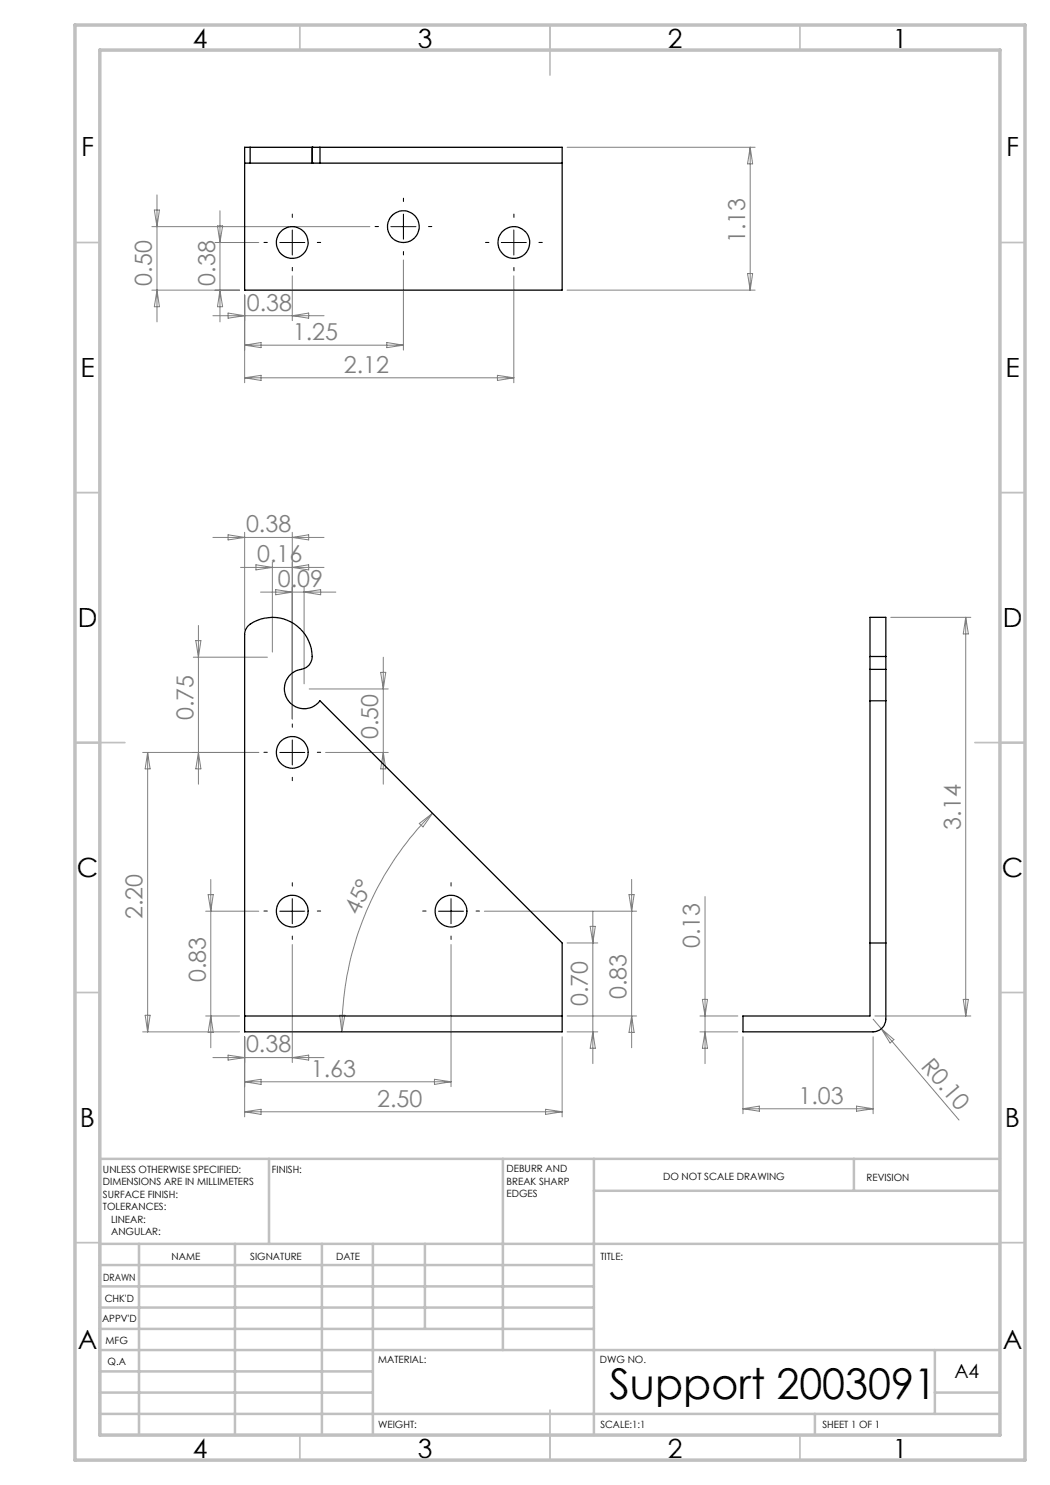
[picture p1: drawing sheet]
<svg xmlns="http://www.w3.org/2000/svg" width="210mm" height="297mm" viewBox="0 0 210 297" stroke-linecap="round" stroke-linejoin="round" font-family="sans-serif">
<g fill="none" stroke="#808080" stroke-width=".2">
<path d="M31.4 39v25.4M113.4 29.5h37.6M150 29.5v28.5M150 29.5l.5 3.3h-1zM30.4 58h17.5M30.4 45.3h43.6M30.9 42h1l-.5 3.3zM31.4 58l.5 3.3h-1zM43 48.5h8.8M43.5 45.2h1l-.5 3.3zM44 42.2v22.2M44 58l.5 3.3h-1z"/>
<path d="M48.9 59v17.5M58.5 55.2v8.9M80.7 52v18M102.8 55.2v21.3M113.4 58h37.6M149.5 54.7h1l-.5 3.3zM42.6 63.1h22.2M45.6 62.6l3.3 .5-3.3 .5zM48.9 69l3.3-.5v1zM48.9 75.6l3.3-.5v1zM48.9 69h31.8M48.9 75.6h53.9"/>
<path d="M58.5 63.1l3.2-.5v1zM77.4 68.5l3.3 .5-3.3 .5zM99.5 75.1l3.3 .5-3.3 .5zM42.6 107.5h22.2M45.6 107l3.3 .5-3.3 .5zM48.1 113.5h16.7M48.9 106.5v19.4M51.2 113l3.3 .5-3.3 .5zM52.1 118.4h15.1M54.5 112.5v17.9M55.1 117.9l3.4 .5-3.4 .6zM58.5 113.5l3.2-.5v1z"/>
<path d="M58.5 106.5v37.3M58.5 107.5l3.2-.5v1zM60.8 117.4v19.4M60.8 118.4l3.3-.5v1.1zM38.7 131.4h14.8M39.2 128.1h1l-.5 3.3zM39.7 125.1v31.7M61.8 137.8h15.8M76.1 134.5h1.1l-.5 3.3zM76.7 131.4v25.4M178.2 123.5h16M193.1 123.5v79.7"/>
<path d="M193.1 123.5l.6 3.3h-1zM28.5 150.5h23.3M29.5 150.5l.5 3.3h-1zM29.5 150.5v55.9M39.7 150.5l.5 3.3h-1zM65.1 150.5h12.5M76.7 150.5l.5 3.3h-1.1zM41.6 178.9h1.1l-.5 3.3zM42.2 175.9v33.6M83.9 164.7l2.6-2-1.9 2.7zM86.5 162.7a61.7 61.7 0 0 0-18.1 43.7M125.8 178.9h1l-.5 3.3z"/>
<path d="M126.3 175.9v33.6M141 179.3v33.4M41.1 182.2h10.7M58.5 188.9v23.6M90.2 188.9v28.4M96.9 182.2h30.4M113.4 188.6h6.2M118 185.3h1.1l-.5 3.3zM118.6 182.2v30.5M140.5 199.9h1l-.5 3.3zM192.7 199.9h1l-.6 3.3zM28.5 206.4h19.4"/>
<path d="M29 203.1h1l-.5 3.3zM41.1 203.2h6.8M42.2 203.2l.5 3.3h-1.1zM42.6 211.5h22.2M45.6 211l3.3 .5-3.3 .5zM48.9 207.4v16M48.9 216.4l3.3-.5v1zM48.9 216.4h41.3M58.5 211.5l3.2-.5v1zM67.9 203.1h1.1l-.6 3.3zM86.9 215.9l3.3 .5-3.3 .5zM112.4 207.4v16"/>
<path d="M113.4 203.2h13.9M113.4 206.4h6.2M118.6 206.4l.5 3.3h-1.1zM126.3 203.2l.5 3.3h-1zM140 203.2h7.6M140 206.4h7.6M141 206.4l.5 3.3h-1zM148.6 207.4v15.3M174.6 207.4v15.3M174.6 203.8l17.2 20.2M175 203.2h19.2M176.2 205.7l2.6 2.2-.8 .7z"/>
<path d="M48.9 222.4h63.5M48.9 222.4l3.3-.5v1zM109.1 221.9l3.3 .5-3.3 .5zM148.6 221.8h26M148.6 221.8l3.3-.6v1zM171.3 221.2l3.3 .6-3.3 .4z"/>
</g>
<g fill="none" stroke="#000" stroke-width=".2" stroke-dasharray="15.2 1.3 1.3 1.3">
<path d="M53.5 48.5h-.7M58.5 43.5v-.7M58.5 53.5v.7M63.5 48.5h.6M75.7 45.3h-.7M80.7 40.3v-.7M80.7 50.3v.7M85.7 45.3h.7M97.8 48.5h-.7M102.8 43.5v-.7M102.8 53.5v.7M107.8 48.5h.7"/>
<path d="M53.5 150.5h-.7M58.5 145.5v-.7M58.5 155.5v.6M63.5 150.5h.6M58.5 177.2v-.7M90.2 177.2v-.7M53.5 182.2h-.7M58.5 187.2v.7M63.5 182.2h.6M85.2 182.2h-.7M90.2 187.2v.7M95.2 182.2h.7"/>
</g>
<path d="M56 48.5h5M58.5 46v5M78.2 45.3h5M80.7 42.8v5M100.3 48.5h5M102.8 46v5M56 150.5h5M58.5 148v5M58.5 179.7v5M90.2 179.7v5M56 182.2h5M87.7 182.2h5" fill="none" stroke="#000" stroke-width=".2"/>
<g fill="none" stroke="#c0c0c0" stroke-width=".35">
<path d="M60 5v5M110 5v10M160 5v5M15 48.5h5M200 48.5h5M15 98.5h5M200 98.5h5M15 148.5h10M195 148.5h10M15 198.5h5M200 198.5h5M15 248.5h5"/>
<path d="M200 248.5h5M60 287v5M110 282v10M160 287v5"/>
</g>
<g fill="none" stroke="#c0c0c0" stroke-width=".5">
<path d="M53.8 231.8v17M100.6 231.8v38.2M118.8 231.8v55.2M118.8 238.2h81.2M170.8 231.8v6.4M200 231.8h-180v55.2M20 248.8h180M20 257.3h98.8M20 253h98.8M27.8 248.8v38.2M47 248.8v38.2M64.4 248.8v38.2"/>
<path d="M74.6 248.8v38.2M85 248.8v17M20 265.8h98.8M20 261.5h98.8M20 278.5h54.6M20 274.3h54.6M20 270h180M187 278.5h13M187 270v12.8M20 282.8h180M163 282.8v4.2"/>
</g>
<path d="M15 5h190v287h-190zM20 10h180v277h-180z" fill="none" stroke="#c0c0c0" stroke-width=".7"/>
<g fill="none" stroke="#000" stroke-width=".25">
<path d="M48.9 32.6h1.1M50 32.6h12.4M50 29.5h12.4M50 29.5h-1.1v28.5h63.5v-28.5h-48.4M50 29.5v3.1M62.4 32.6h.1M62.4 29.5h.1M62.4 32.6h1.6M62.4 29.5h1.6M62.4 29.5v3.1M64 29.5v3.1M64 32.6h48.4"/>
<path d="M49.6 125.2a7.9 7.9 0 0 1 8.5-.8 7.9 7.9 0 0 1 4.3 7.4 2.79 2.79 0 0 1-2.7 2.2 4 4 0 0 0-2.1 6 4 4 0 0 0 6.4 .2l48.4 48.4v17.8h-63.5v-79.8l.2-.6zM174 133.9v6.3M174 131.3v2.6M174 131.3v-7.8h3.2v7.8M174 133.9h3.2M174 131.3h3.2M177.2 133.9v6.3M177.2 131.3v2.6M174 140.2v63h-25.4v3.2h26a2.57 2.57 0 0 0 2.6-2.6v-63.6M174 140.2h3.2M174 188.6h3.2M48.9 203.2h63.5"/>
<circle cx="58.4" cy="48.5" r="3.2"/>
<circle cx="80.7" cy="45.3" r="3.2"/>
<circle cx="102.8" cy="48.5" r="3.2"/>
<circle cx="58.5" cy="150.5" r="3.2"/>
<circle cx="58.5" cy="182.2" r="3.2"/>
<circle cx="90.2" cy="182.2" r="3.2"/>
</g>
<text font-size="8.5" x="121.9" y="279.7">Support 2003091</text>
<g font-size="5.3">
<text x="38.5" y="9.5">4</text>
<text x="83.5" y="9.5">3</text>
<text x="133.6" y="9.5">2</text>
<text x="178.6" y="9.5">1</text>
<text x="16.2" y="31.2">F</text>
<text x="201.2" y="31.2">F</text>
<text x="16.1" y="75.5">E</text>
<text x="201.1" y="75.5">E</text>
<text x="15.5" y="125.5">D</text>
<text x="200.5" y="125.5">D</text>
<text x="15.4" y="175.5">C</text>
<text x="200.4" y="175.5">C</text>
<text x="16" y="225.5">B</text>
<text x="201" y="225.5">B</text>
<text x="15.5" y="269.7">A</text>
<text x="200.5" y="269.7">A</text>
<text x="38.5" y="291.5">4</text>
<text x="83.5" y="291.5">3</text>
<text x="133.6" y="291.5">2</text>
<text x="178.6" y="291.5">1</text>
</g>
<g font-size="4.7" fill="#808080">
<text x="149" y="48.7" transform="rotate(-90 149 48.7)">1.13</text>
<text x="30.4" y="57.1" transform="rotate(-90 30.4 57.1)">0.50</text>
<text x="43" y="57.1" transform="rotate(-90 43 57.1)">0.38</text>
<text x="49.3" y="62.1">0.38</text>
<text x="58.6" y="68">1.25</text>
<text x="68.8" y="74.5">2.12</text>
<text x="49.2" y="106.4">0.38</text>
<text x="51.4" y="112.4">0.16</text>
<text x="55.6" y="117.4">0.09</text>
<text x="38.7" y="144" transform="rotate(-90 38.7 144)">0.75</text>
<text x="75.7" y="147.9" transform="rotate(-90 75.7 147.9)">0.50</text>
<text x="192.2" y="165.9" transform="rotate(-90 192.2 165.9)">3.14</text>
<text x="28.5" y="183.8" transform="rotate(-90 28.5 183.8)">2.20</text>
<text x="71.7" y="183.2" transform="rotate(-65 71.7 183.2)">45°</text>
<text x="140" y="189.6" transform="rotate(-90 140 189.6)">0.13</text>
<text x="41.2" y="196.4" transform="rotate(-90 41.2 196.4)">0.83</text>
<text x="117.6" y="201.3" transform="rotate(-90 117.6 201.3)">0.70</text>
<text x="125.3" y="199.8" transform="rotate(-90 125.3 199.8)">0.83</text>
<text x="49.2" y="210.5">0.38</text>
<text x="62.2" y="215.3">1.63</text>
<text x="184" y="213.3" transform="rotate(50 184 213.3)">R0.10</text>
<text x="75.4" y="221.3">2.50</text>
<text x="159.7" y="220.7">1.03</text>
</g>
<text font-size="3.9" x="190.9" y="275.5">A4</text>
<g font-size="2">
<text x="20.6" y="234.6">UNLESS OTHERWISE SPECIFIED:</text>
<text x="20.6" y="237.1">DIMENSIONS ARE IN MILLIMETERS</text>
<text x="20.6" y="239.6">SURFACE FINISH:</text>
<text x="54.4" y="234.6">FINISH:</text>
<text x="101.3" y="234.5">DEBURR AND</text>
<text x="101.3" y="237">BREAK SHARP</text>
<text x="101.3" y="239.5">EDGES</text>
<text x="132.6" y="236">DO NOT SCALE DRAWING</text>
<text x="173.3" y="236.2">REVISION</text>
<text x="20.6" y="242.1">TOLERANCES:</text>
<text x="22.2" y="244.6">LINEAR:</text>
<text x="22.2" y="247.1">ANGULAR:</text>
<text x="34.3" y="252">NAME</text>
<text x="50" y="251.9">SIGNATURE</text>
<text x="67.2" y="251.9">DATE</text>
<text x="120.1" y="251.9">TITLE:</text>
<text x="20.6" y="256.1">DRAWN</text>
<text x="20.9" y="260.3">CHK'D</text>
<text x="20.4" y="264.4">APPV'D</text>
<text x="21.1" y="268.8">MFG</text>
<text x="21.5" y="273">Q.A</text>
<text x="75.6" y="272.5">MATERIAL:</text>
<text x="120" y="272.5">DWG NO.</text>
<text x="75.6" y="285.5">WEIGHT:</text>
<text x="120.1" y="285.6">SCALE:1:1</text>
<text x="164.5" y="285.6">SHEET 1 OF 1</text>
</g>
</svg>
